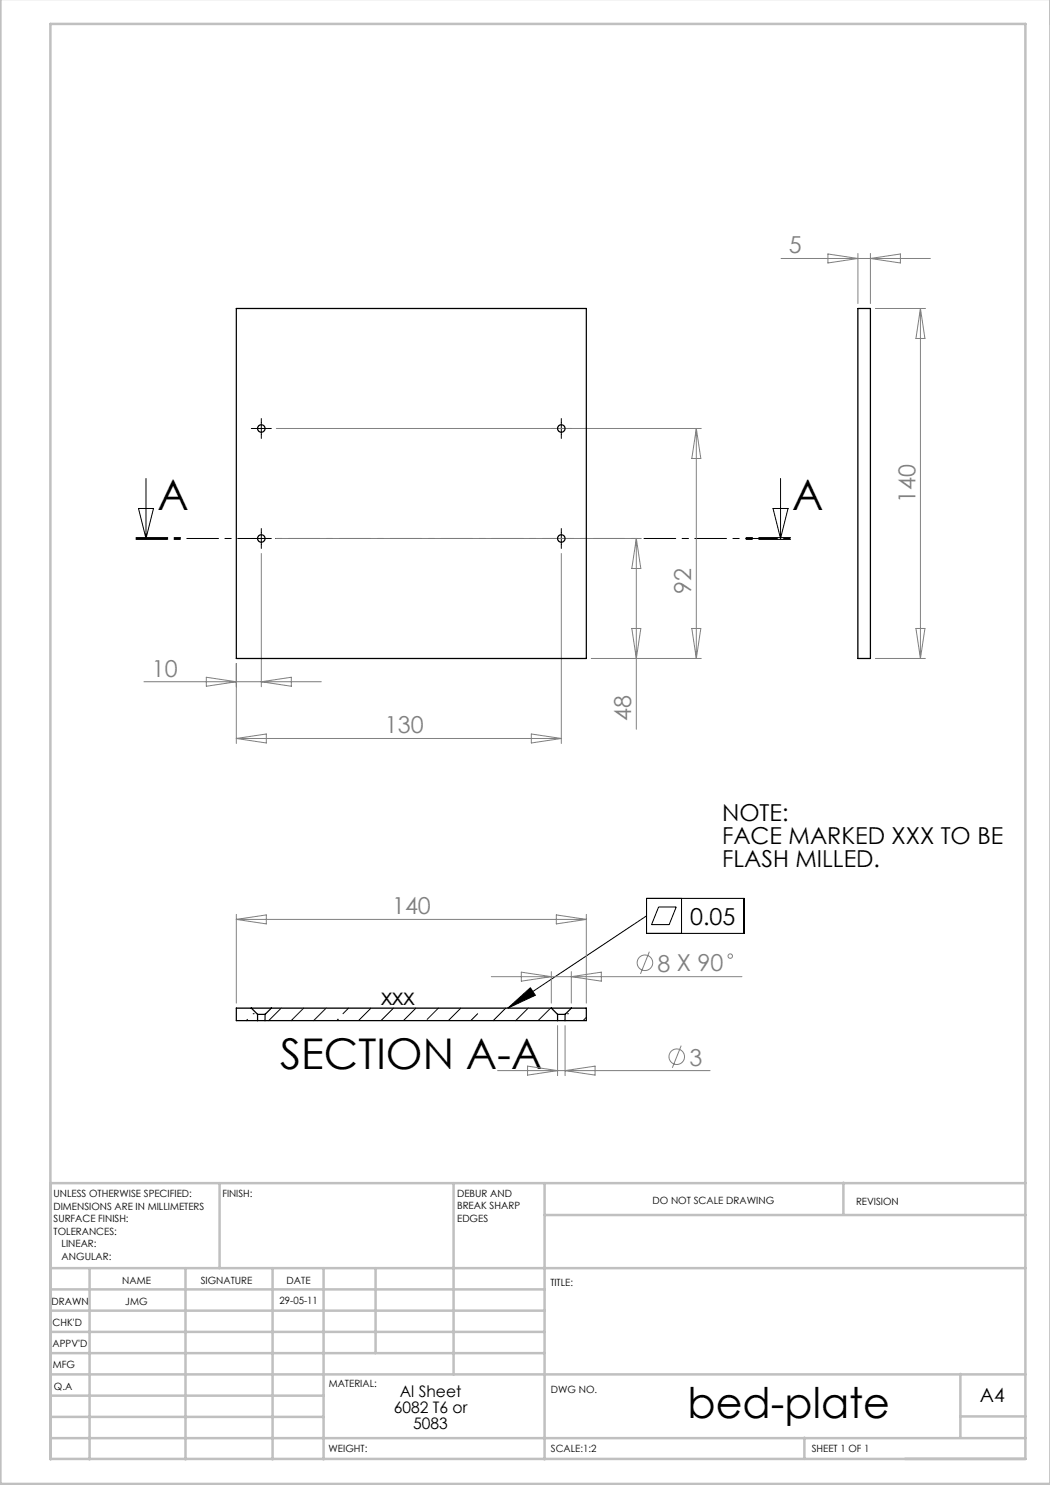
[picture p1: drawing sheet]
<svg xmlns="http://www.w3.org/2000/svg" width="210mm" height="297mm" viewBox="0 0 210 297" stroke-linecap="round" stroke-linejoin="round" font-family="sans-serif">
<g fill="none" stroke="#808080" stroke-width=".2">
<path d="M156.2 51.7h29.9M165.6 50.8l6 .9-6 .9zM171.6 50.7v10M174.1 50.7v10M174.1 51.7l6-.9v1.8zM175.1 61.7h10M184.1 61.7v70M184.1 61.7l.9 6h-1.8zM55.3 85.7h85M139.3 85.7v46M139.3 85.7l.9 6h-1.8zM52.3 110.7v26.7"/>
<path d="M55.3 107.7h73M112.3 110.7v38M127.3 107.7v38.1M127.3 107.7l.9 6h-1.8zM28.8 136.4h35.5M41.3 135.5l6 .9-6 .9zM47.3 132.7v16M52.3 136.4l6-.9v1.8zM118.3 131.7h22M126.4 125.7h1.8l-.9 6zM138.4 125.7h1.8l-.9 6zM175.1 131.7h10"/>
<path d="M183.2 125.7h1.8l-.9 6zM47.3 147.7h65M47.3 147.7l6-.9v1.8zM106.3 146.8l6 .9-6 .9zM47.3 182.9v17.7M47.3 183.9l6-.9v1.8zM47.3 183.9h70M98.3 195.3h50.1M104.3 194.4l6 .9-6 .9zM110.3 194.3v6.3M111.3 183l6 .9-6 .9zM114.3 194.3v6.3"/>
<path d="M114.3 195.3l6-.9v1.8zM117.3 182.9v17.7M129.9 190.3l-1.8 4.5M99.5 214.1h42.5M105.5 213.2l6 .9-6 .9zM111.5 205.1v10M113 205.1v10M113 214.1l6-.9v1.8zM136.2 209.1l-1.7 4.5"/>
<circle cx="129" cy="192.6" r="1.56"/>
<circle cx="146.1" cy="191.2" r=".44"/>
<circle cx="135.4" cy="211.3" r="1.56"/>
</g>
<g fill="none" stroke="#000" stroke-width=".2">
<path d="M29.2 95.7v12M51 85.7h2.5M52.3 84.4v2.5M111 85.7h2.5M112.3 84.4v2.5M156.1 95.7v12M27.7 101.7h3l-1.5 6zM51 107.7h2.5M52.3 106.4v2.5M111 107.7h2.5M112.3 106.4v2.5M154.6 101.7h3l-1.5 6z"/>
<path d="M129.3 179.7h19.5v7h-19.5zM136.3 179.7v7M129.3 183.2l-27.7 18.4M131.7 181.4h3.5l-1.4 3.5h-3.5zM49.5 203.9l-.2 .2M50.6 202.7h.1M56.2 201.6l-2.5 2.5M60.7 201.6l-2.5 2.5M65.2 201.6l-2.5 2.5M67.5 203.9h.1M69.7 201.6l-1.1 1.1M74.2 201.6l-2.5 2.5"/>
<path d="M78.7 201.6l-2.5 2.5M83.2 201.6l-2.5 2.5M87.7 201.6l-2.3 2.3M92.2 201.6l-2.5 2.5M95.5 202.7l-1.3 1.4M101.1 201.6l-2.5 2.5M101.6 201.6l4.5-4 1 1.5zM105.6 201.6l-2.5 2.5M110.1 201.6l-2.5 2.5M113.5 202.7h.1M117.3 203.5l-.7 .6"/>
</g>
<g fill="none" stroke="#000" stroke-width=".2" stroke-dasharray="15.2 1.3 1.3 1.3">
<path d="M51 85.7h-.7M52.3 84.4v-.7M52.3 86.9v.8M53.5 85.7h.8M111 85.7h-.7M112.3 84.4v-.7M112.3 86.9v.8M113.5 85.7h.8M51 107.7h-.7M52.3 106.4v-.7M52.3 108.9v.8M53.5 107.7h.8"/>
<path d="M111 107.7h-.7M112.3 106.4v-.7M112.3 108.9v.8M113.5 107.7h.8"/>
</g>
<path d="M27.2 107.7h130.9M27.2 107.9h10M27.2 107.5h10M158.1 107.9h-10M158.1 107.5h-10" fill="none" stroke="#000" stroke-width=".2" stroke-dasharray="6.3 1.3 1.3 1.3"/>
<g fill="none" stroke="#c0c0c0" stroke-width=".5">
<path d="M.1 -.1v296.9h210M10.1 236.6h195M43.9 236.6v17M90.7 236.6v38.3M108.9 236.6v55.3M168.7 236.5v6.4M10.1 257.9h98.8M10.1 253.6h195M17.9 253.6v38.3M37.1 253.6v38.3M54.5 253.6v38.3M64.7 253.6v38.3"/>
<path d="M75.1 253.6v17M108.9 243h96.2M10.1 270.6h98.8M10.1 266.4h98.8M10.1 262.1h98.8M10.1 279.1h54.6M10.1 274.9h195M192.1 274.8v12.7M10.1 291.8h195v-287h-195v287.1M10.1 283.4h54.6M10.1 287.6h195M160.9 287.5v4.3"/>
<path d="M192.1 283.3h13"/>
</g>
<path d="M101.6 201.6l4.5-4 1 1.5z" fill="#000"/>
<g fill="none" stroke="#000" stroke-width=".25">
<path d="M47.3 61.7h70v70h-70zM171.6 61.7h2.5v70h-2.5zM50.3 201.6h4M50.3 201.6h-3v2.5h4.2M50.3 201.6l1.2 1.3M51.5 202.9h1.5M51.5 204.1h1.5M51.5 202.9v1.2M53 204.1h58.5M53 202.9v1.2M54.3 201.6h56M54.3 201.6l-1.3 1.3"/>
<path d="M110.3 201.6h4M110.3 201.6l1.2 1.3M111.5 202.9h1.5M111.5 204.1h1.5M111.5 202.9v1.2M113 202.9v1.2M114.3 201.6h3v2.5h-4.3M114.3 201.6l-1.3 1.3"/>
<circle cx="52.3" cy="85.7" r=".75"/>
<circle cx="112.3" cy="85.7" r=".75"/>
<circle cx="52.3" cy="107.7" r=".75"/>
<circle cx="112.3" cy="107.7" r=".75"/>
</g>
<g font-size="8.5">
<text x="31.5" y="102">A</text>
<text x="158.4" y="102">A</text>
<text x="56" y="213.9">SECTION A-A</text>
<text x="137.5" y="283.5">bed-plate</text>
</g>
<g font-size="4.7" fill="#808080">
<text x="157.8" y="50.7">5</text>
<text x="183.1" y="100.5" transform="rotate(-90 183.1 100.5)">140</text>
<text x="138.2" y="118.8" transform="rotate(-90 138.2 118.8)">92</text>
<text x="30.4" y="135.3">10</text>
<text x="77" y="146.7">130</text>
<text x="126.3" y="144.3" transform="rotate(-90 126.3 144.3)">48</text>
<text x="78.4" y="182.9">140</text>
<text x="131.5" y="194.3">8 X 90</text>
<text x="137.9" y="213.1">3</text>
</g>
<g font-size="4.7">
<text x="144.4" y="164.3">NOTE:</text>
<text x="144.4" y="168.8">FACE MARKED XXX TO BE</text>
<text x="144.4" y="173.3">FLASH MILLED.</text>
<text x="138" y="184.9">0.05</text>
<text x="76.2" y="201">xxx</text>
</g>
<text font-size="3.9" x="196" y="280.4">A4</text>
<g font-size="3.2">
<text x="80" y="279.5">Al Sheet</text>
<text x="78.8" y="282.6">6082 T6 or</text>
<text x="82.7" y="285.8">5083</text>
</g>
<g font-size="2">
<text x="10.7" y="239.5">UNLESS OTHERWISE SPECIFIED:</text>
<text x="44.5" y="239.5">FINISH:</text>
<text x="91.4" y="239.4">DEBUR AND</text>
<text x="10.7" y="242">DIMENSIONS ARE IN MILLIMETERS</text>
<text x="10.7" y="244.5">SURFACE FINISH:</text>
<text x="91.4" y="241.9">BREAK SHARP</text>
<text x="91.4" y="244.4">EDGES</text>
<text x="130.5" y="240.8">DO NOT SCALE DRAWING</text>
<text x="171.2" y="241">REVISION</text>
<text x="10.7" y="247">TOLERANCES:</text>
<text x="12.3" y="249.5">LINEAR:</text>
<text x="12.3" y="252">ANGULAR:</text>
<text x="24.4" y="256.9">NAME</text>
<text x="40.1" y="256.8">SIGNATURE</text>
<text x="57.3" y="256.8">DATE</text>
<text x="110.1" y="257.1">TITLE:</text>
<text x="10.3" y="260.9">DRAWN</text>
<text x="25.1" y="261">JMG</text>
<text x="55.9" y="260.8">29-05-11</text>
<text x="10.5" y="269.3">APPV'D</text>
<text x="10.5" y="265.2">CHK'D</text>
<text x="10.6" y="273.6">MFG</text>
<text x="10.8" y="278">Q.A</text>
<text x="65.8" y="277.4">MATERIAL:</text>
<text x="110.2" y="278.5">DWG NO.</text>
<text x="65.7" y="290.4">WEIGHT:</text>
<text x="110.2" y="290.5">SCALE:1:2</text>
<text x="162.4" y="290.4">SHEET 1 OF 1</text>
</g>
</svg>
